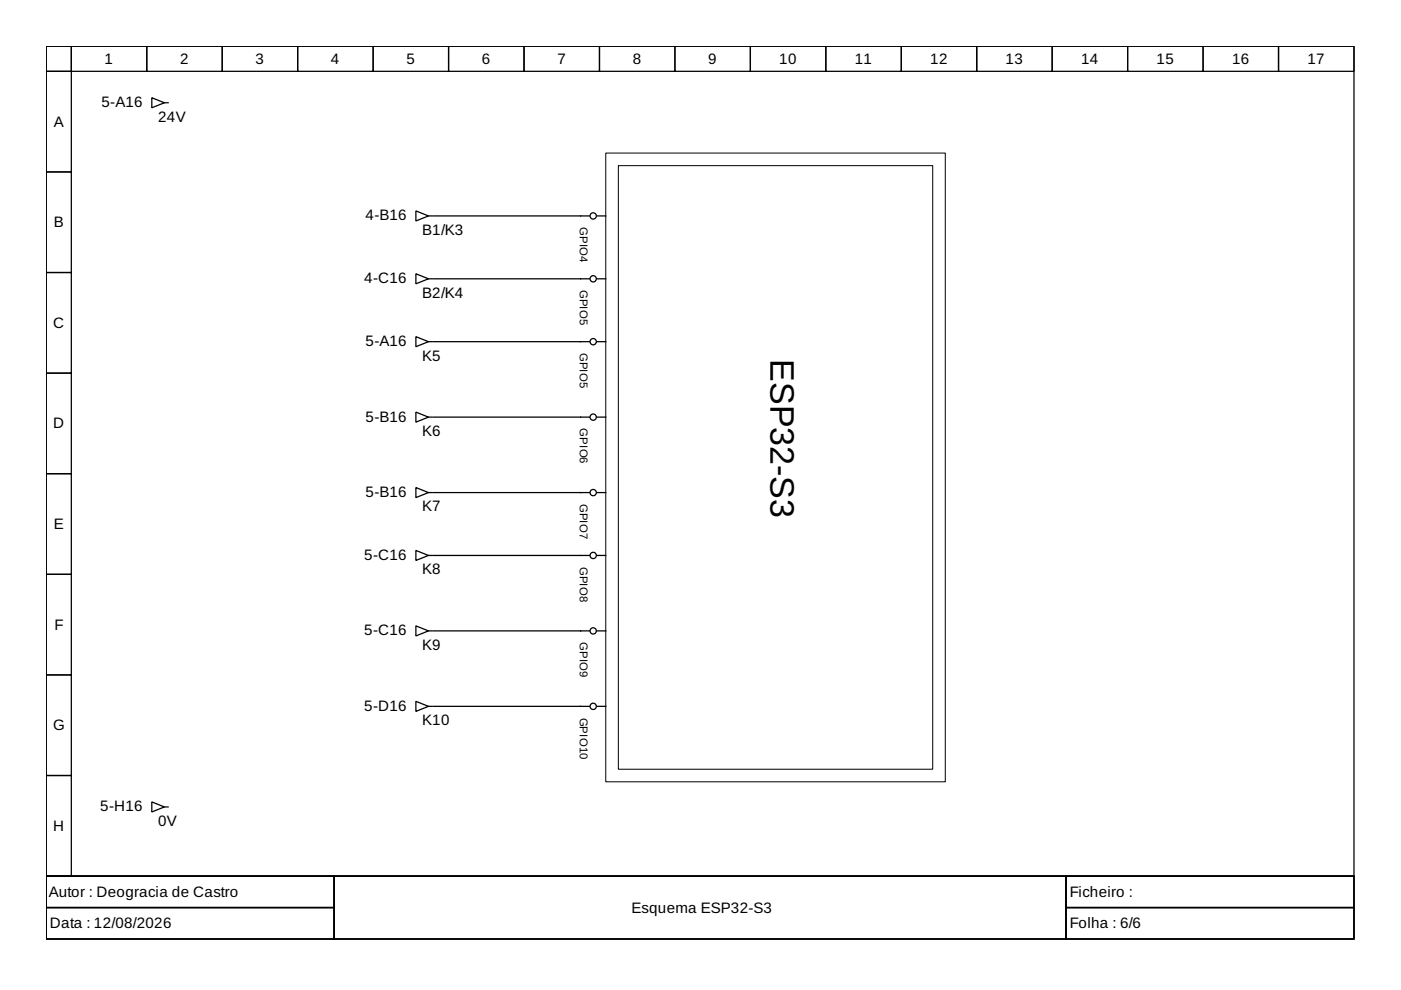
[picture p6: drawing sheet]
<svg xmlns="http://www.w3.org/2000/svg" width="297mm" height="210mm" viewBox="0 0 297 210" stroke-linecap="round" stroke-linejoin="round" font-family="sans-serif">
<g fill="none" stroke="#000" stroke-width=".27">
<path d="M9.8 9.8h277.3v176h-277.3zM9.8 9.8h5.3v5.3h-5.3zM9.8 15.1h5.3v21.4h-5.3zM15.1 9.8h16v5.3h-16zM31.1 9.8h16v5.3h-16zM47.1 9.8h16v5.3h-16zM63.1 9.8h16v5.3h-16zM79.1 9.8h16v5.3h-16zM95.1 9.8h16v5.3h-16zM111.1 9.8h16v5.3h-16zM127.1 9.8h16v5.3h-16zM143.1 9.8h16v5.3h-16z"/>
<path d="M159.1 9.8h16v5.3h-16zM175.1 9.8h16v5.3h-16zM191.1 9.8h16v5.3h-16zM207.1 9.8h16v5.3h-16zM223.1 9.8h16v5.3h-16zM239.1 9.8h16v5.3h-16zM255.1 9.8h16v5.3h-16zM271.1 9.8h16v5.3h-16zM9.8 36.5h5.3v21.3h-5.3zM32.2 20.7l2.7 1.1-2.7 1.1zM34.9 21.8h.8M9.8 57.8h5.3v21.3h-5.3z"/>
<path d="M88.2 58l2.6 1.1-2.6 1.1zM88.2 44.7l2.6 1.1-2.6 1zM90.8 59.1h.8M90.8 45.8h.8M125 45.8h-33.1M125 59.1h-33.1M126.6 59.1h1.8M126.6 45.8h1.8M9.8 79.1h5.3v21.3h-5.3zM88.2 71.4l2.6 1-2.6 1.1zM90.8 72.4h.8M125 72.4h-33.1"/>
<path d="M126.6 72.4h1.8M88.2 87.4l2.6 1-2.6 1.1zM90.8 88.4h.8M125 88.4h-33.1M126.6 88.4h1.8M9.8 100.4h5.3v21.4h-5.3zM88.2 103.4l2.6 1-2.6 1.1zM88.2 116.7l2.6 1.1-2.6 1zM90.8 104.4h.8M90.8 117.8h.8M125 104.4h-33.1M125 117.8h-33.1"/>
<path d="M126.6 104.4h1.8M126.6 117.8h1.8M9.8 121.8h5.3v21.3h-5.3zM88.2 132.7l2.6 1.1-2.6 1zM90.8 133.8h.8M125 133.8h-33.1M126.6 133.8h1.8M9.8 143.1h5.3v21.3h-5.3zM88.2 148.7l2.6 1.1-2.6 1zM90.8 149.8h.8M125 149.8h-33.1M126.6 149.8h1.8"/>
<path d="M9.8 164.4h5.3v21.4h-5.3zM32.2 170l2.7 1.1-2.7 1.1zM34.9 171.1h.8M9.8 185.8h277.3v13.3h-277.3zM9.8 185.8h61v6.6h-61zM9.8 192.4h61v6.7h-61zM70.8 185.8h155.2v13.3h-155.2zM226 185.8h61.1v6.6h-61.1zM226 192.4h61.1v6.7h-61.1z"/>
<circle cx="125.8" cy="45.8" r=".67"/>
<circle cx="125.8" cy="59.1" r=".67"/>
<circle cx="125.8" cy="72.4" r=".67"/>
<circle cx="125.8" cy="88.4" r=".67"/>
<circle cx="125.8" cy="104.4" r=".67"/>
<circle cx="125.8" cy="117.8" r=".67"/>
<circle cx="125.8" cy="133.8" r=".67"/>
<circle cx="125.8" cy="149.8" r=".67"/>
</g>
<path d="M128.4 32.5h72v133.3h-72zM131.1 35.1h66.7v128h-66.7z" fill="none" stroke="#000" stroke-width=".21"/>
<text font-size="7.2" x="163.4" y="76.2" transform="rotate(90 163.4 76.2)">ESP32-S3</text>
<g font-size="3.2">
<text x="22.2" y="13.5">1</text>
<text x="38.2" y="13.5">2</text>
<text x="54.2" y="13.5">3</text>
<text x="70.2" y="13.5">4</text>
<text x="86.2" y="13.5">5</text>
<text x="102.2" y="13.5">6</text>
<text x="118.2" y="13.5">7</text>
<text x="134.2" y="13.5">8</text>
<text x="150.2" y="13.5">9</text>
<text x="165.2" y="13.5">10</text>
<text x="181.2" y="13.5">11</text>
<text x="197.2" y="13.5">12</text>
<text x="213.2" y="13.5">13</text>
<text x="229.2" y="13.5">14</text>
<text x="245.2" y="13.5">15</text>
<text x="261.2" y="13.5">16</text>
<text x="277.2" y="13.5">17</text>
<text x="21.5" y="22.7">5-A16</text>
<text x="11.4" y="26.9">A</text>
<text x="33.5" y="25.8">24V</text>
<text x="77.5" y="46.7">4-B16</text>
<text x="11.4" y="48.2">B</text>
<text x="89.5" y="49.8">B1/K3</text>
<text x="77.2" y="60">4-C16</text>
<text x="89.5" y="63.1">B2/K4</text>
<text x="11.3" y="69.5">C</text>
<text x="77.5" y="73.4">5-A16</text>
<text x="89.5" y="76.4">K5</text>
<text x="77.5" y="89.4">5-B16</text>
<text x="11.3" y="90.8">D</text>
<text x="89.5" y="92.4">K6</text>
<text x="77.5" y="105.4">5-B16</text>
<text x="11.4" y="112.2">E</text>
<text x="89.5" y="108.4">K7</text>
<text x="77.2" y="118.7">5-C16</text>
<text x="89.5" y="121.8">K8</text>
<text x="11.5" y="133.5">F</text>
<text x="77.2" y="134.7">5-C16</text>
<text x="89.5" y="137.8">K9</text>
<text x="11.3" y="154.8">G</text>
<text x="77.2" y="150.7">5-D16</text>
<text x="89.5" y="153.8">K10</text>
<text x="21.3" y="172">5-H16</text>
<text x="11.3" y="176.2">H</text>
<text x="33.5" y="175.1">0V</text>
<text x="10.3" y="190.2">Autor : Deogracia de Castro</text>
<text x="226.8" y="190.2">Ficheiro :</text>
<text x="10.6" y="196.8">Data : 12/08/2026</text>
<text x="133.9" y="193.5">Esquema ESP32-S3</text>
<text x="226.8" y="196.8">Folha : 6/6</text>
</g>
<g font-size="2.4">
<text x="123" y="48.2" transform="rotate(90 123 48.2)">GPIO4</text>
<text x="123" y="61.5" transform="rotate(90 123 61.5)">GPIO5</text>
<text x="123" y="74.8" transform="rotate(90 123 74.8)">GPIO5</text>
<text x="123" y="90.8" transform="rotate(90 123 90.8)">GPIO6</text>
<text x="123" y="106.8" transform="rotate(90 123 106.8)">GPIO7</text>
<text x="123" y="120.2" transform="rotate(90 123 120.2)">GPIO8</text>
<text x="123" y="136.2" transform="rotate(90 123 136.2)">GPIO9</text>
<text x="123" y="152.2" transform="rotate(90 123 152.2)">GPIO10</text>
</g>
</svg>
